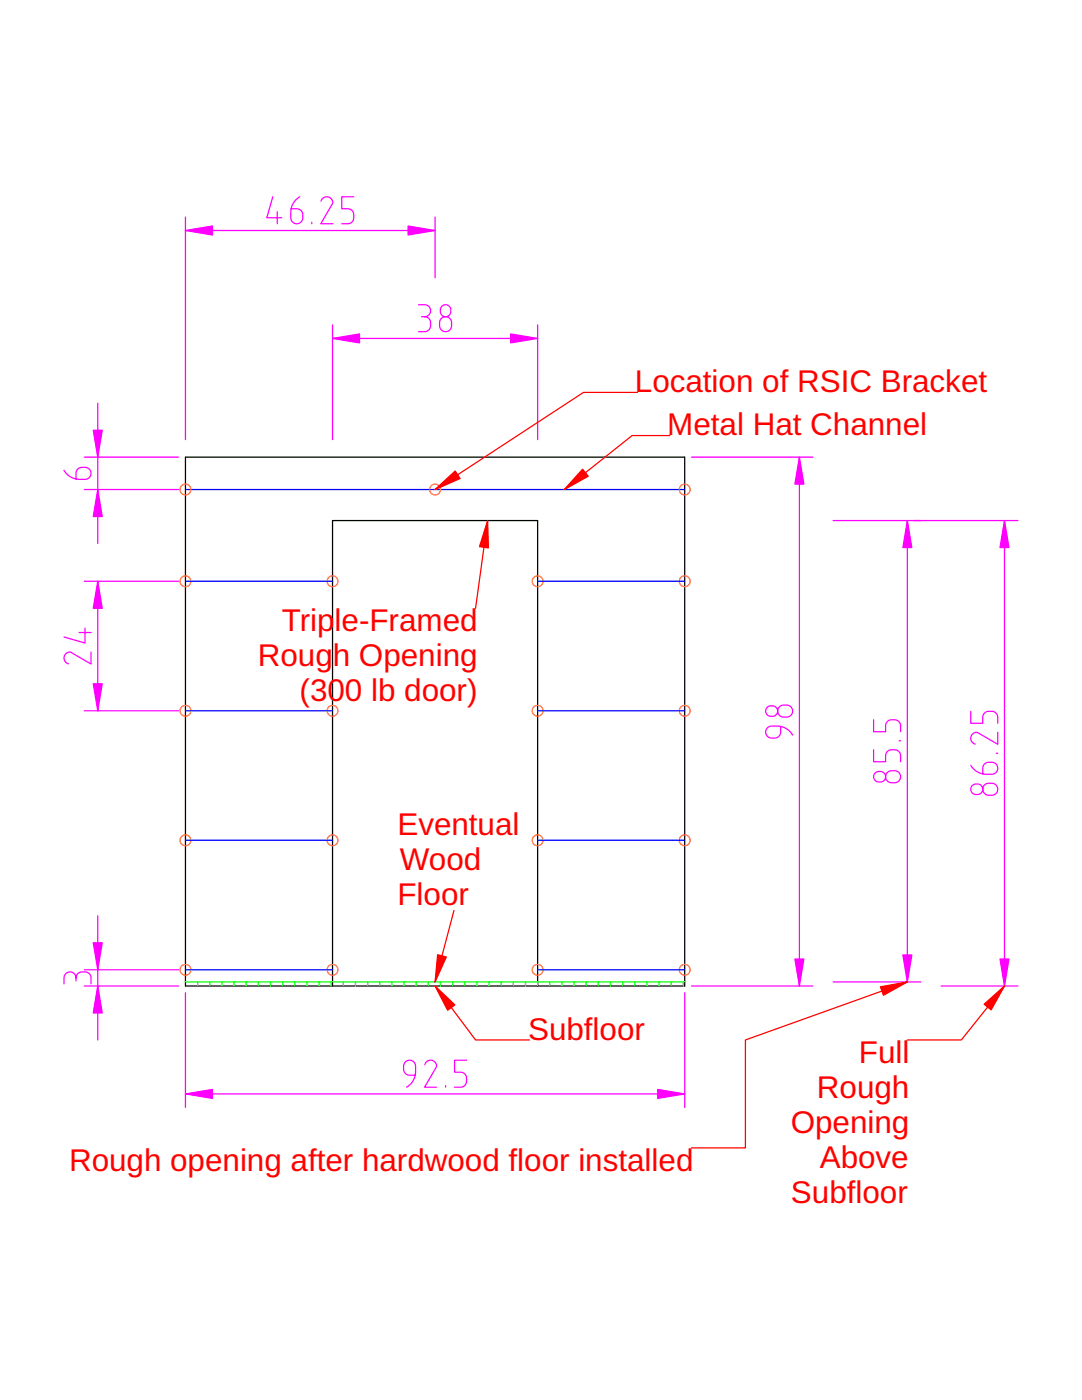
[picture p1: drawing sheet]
<svg xmlns="http://www.w3.org/2000/svg" width="216mm" height="279mm" viewBox="0 0 216 279" stroke-linecap="round" stroke-linejoin="round" font-family="sans-serif">
<path d="M37 91.2h99.6v105.6h-99.6zM66.4 103.9v92.9M107.3 103.9v92.9" fill="none" stroke="#000" stroke-width=".25"/>
<path d="M37 97.7h99.6" fill="none" stroke="#00f" stroke-width=".25"/>
<g fill="none" stroke="#ff7f00" stroke-width=".25">
<circle cx="37" cy="97.7" r="1.08"/>
<circle cx="86.8" cy="97.7" r="1.08"/>
<circle cx="136.6" cy="97.7" r="1.08"/>
<circle cx="37" cy="116" r="1.08"/>
<circle cx="66.4" cy="116" r="1.08"/>
<circle cx="107.3" cy="116" r="1.08"/>
<circle cx="136.6" cy="116" r="1.08"/>
<circle cx="37" cy="141.9" r="1.08"/>
<circle cx="66.4" cy="141.9" r="1.08"/>
<circle cx="107.3" cy="141.9" r="1.08"/>
<circle cx="136.6" cy="141.9" r="1.08"/>
<circle cx="37" cy="167.7" r="1.08"/>
<circle cx="66.4" cy="167.7" r="1.08"/>
<circle cx="107.3" cy="167.7" r="1.08"/>
<circle cx="136.6" cy="167.7" r="1.08"/>
<circle cx="37" cy="193.5" r="1.08"/>
<circle cx="66.4" cy="193.5" r="1.08"/>
<circle cx="107.3" cy="193.5" r="1.08"/>
<circle cx="136.6" cy="193.5" r="1.08"/>
</g>
<path d="M37 218.3h99.6" fill="none" stroke="#f0f" stroke-width=".25"/>
<path d="M37 218.3l5.4-.9v1.8z" fill="#f0f"/>
<path d="M37 218.3l5.4-.9v1.8z" fill="#f0f" stroke="#f0f" stroke-width=".25"/>
<path d="M131.2 217.4l5.4 .9-5.4 .9z" fill="#f0f"/>
<path d="M131.2 217.4l5.4 .9-5.4 .9z" fill="#f0f" stroke="#f0f" stroke-width=".25"/>
<path d="M159.5 91.2v105.6M37 198.1v22.9M136.6 198.1v22.9M82.9 214.6h-1.2a1.2 1.2 0 0 1-1.2-1.2v-.6a1.2 1.2 0 0 1 1.2-1.2 1.2 1.2 0 0 1 1.2 1.2v1.1a3.6 3.6 0 0 1-1.8 3.1M84.8 212.5a1.17 1.17 0 0 1 1.4-.9 1.17 1.17 0 0 1 .8 1.4l-2.3 4h2.4M88.9 216.7v.3M93.1 211.6h-2.4v2.4h1.2a1.2 1.2 0 0 1 1.2 1.2v.6a1.2 1.2 0 0 1-1.2 1.2h-1.2" fill="none" stroke="#f0f" stroke-width=".25"/>
<path d="M159.5 91.2l.9 5.4h-1.8z" fill="#f0f"/>
<path d="M159.5 91.2l.9 5.4h-1.8z" fill="#f0f" stroke="#f0f" stroke-width=".25"/>
<path d="M158.6 191.4h1.8l-.9 5.4z" fill="#f0f"/>
<path d="M158.6 191.4h1.8l-.9 5.4z" fill="#f0f" stroke="#f0f" stroke-width=".25"/>
<path d="M19.5 80.5v28M138 91.2h24.2M153.1 141.2l.4-.3h.6a1.05 1.05 0 0 1 1.1 1 1.05 1.05 0 0 1-1.1 1.1h-.3a1.05 1.05 0 0 1-.9-.7 1.05 1.05 0 0 1 .2-1.1zM155.5 141.1l.6-.4h.9a1.2 1.2 0 0 1 1.2 1.2 1.2 1.2 0 0 1-1.2 1.2h-.6a1.2 1.2 0 0 1-1.1-.7 1.2 1.2 0 0 1 .2-1.3zM155.8 145v1.1a1.2 1.2 0 0 1-1.2 1.2h-.6a1.2 1.2 0 0 1-1.2-1.2 1.2 1.2 0 0 1 1.2-1.2h1.1a3.6 3.6 0 0 1 3.1 1.8M138 196.8h24.2" fill="none" stroke="#f0f" stroke-width=".25"/>
<path d="M18.6 85.9h1.8l-.9 5.3z" fill="#f0f"/>
<path d="M18.6 85.9h1.8l-.9 5.3z" fill="#f0f" stroke="#f0f" stroke-width=".25"/>
<path d="M19.5 97.7l.9 5.4h-1.8z" fill="#f0f"/>
<path d="M19.5 97.7l.9 5.4h-1.8z" fill="#f0f" stroke="#f0f" stroke-width=".25"/>
<path d="M66.4 67.5h40.9M12.8 93.9a3.6 3.6 0 0 0 3.1 1.8h1.1a1.2 1.2 0 0 0 1.2-1.2 1.2 1.2 0 0 0-1.2-1.2h-.6a1.2 1.2 0 0 0-1.2 1.2v1.1M16.8 91.2h18.9M16.8 97.7h18.9" fill="none" stroke="#f0f" stroke-width=".25"/>
<path d="M66.4 67.5l5.3-.9v1.8z" fill="#f0f"/>
<path d="M66.4 67.5l5.3-.9v1.8z" fill="#f0f" stroke="#f0f" stroke-width=".25"/>
<path d="M101.9 66.6l5.4 .9-5.4 .9z" fill="#f0f"/>
<path d="M101.9 66.6l5.4 .9-5.4 .9z" fill="#f0f" stroke="#f0f" stroke-width=".25"/>
<path d="M37 46h49.8M66.4 64.8v22.9M83.5 60.8h1.2a1.2 1.2 0 0 1 1.2 1.2 1.2 1.2 0 0 1-1.2 1.2 1.2 1.2 0 0 1 1.2 1.2v.6a1.2 1.2 0 0 1-1.2 1.2h-1.2M84.1 63.2h.6M88.1 63.6a1.2 1.2 0 0 1 1.3-.3 1.2 1.2 0 0 1 .7 1.1v.6a1.2 1.2 0 0 1-1.2 1.2 1.2 1.2 0 0 1-1.2-1.2v-.8zM88.2 61.1a1.05 1.05 0 0 1 1.1-.2 1.05 1.05 0 0 1 .7 1v.3a1.05 1.05 0 0 1-1.1 1 1.05 1.05 0 0 1-1-1v-.6zM107.3 64.8v22.9" fill="none" stroke="#f0f" stroke-width=".25"/>
<path d="M81.4 45.1l5.4 .9-5.4 .9z" fill="#f0f"/>
<path d="M81.4 45.1l5.4 .9-5.4 .9z" fill="#f0f" stroke="#f0f" stroke-width=".25"/>
<path d="M37 46l5.4-.9v1.8z" fill="#f0f"/>
<path d="M37 46l5.4-.9v1.8z" fill="#f0f" stroke="#f0f" stroke-width=".25"/>
<path d="M54.4 39.3l-1.2 4.2h3M59.8 39.3a3.6 3.6 0 0 0-1.8 3.1v1.1a1.2 1.2 0 0 0 1.2 1.2 1.2 1.2 0 0 0 1.2-1.2v-.6a1.2 1.2 0 0 0-1.2-1.2h-1.1M70.6 39.3h-2.4v2.4h1.2a1.2 1.2 0 0 1 1.2 1.2v.6a1.2 1.2 0 0 1-1.2 1.2h-1.2M37 43.3v44.4M55.3 42.3v2.4M62.2 44.4v.3M64 40.2a1.17 1.17 0 0 1 1.4-.9 1.17 1.17 0 0 1 .9 1.4l-2.3 4h2.4M86.8 43.3v12.1" fill="none" stroke="#f0f" stroke-width=".25"/>
<path d="M86.8 97.7l4-3.7 1 1.5z" fill="#f00"/>
<path d="M86.8 97.7l4-3.7 1 1.5z" fill="#f00" stroke="#f00" stroke-width=".25"/>
<path d="M127.2 78.3h-10.8l-29.6 19.4" fill="none" stroke="#f00" stroke-width=".25"/>
<path d="M116.3 93.6l1.1 1.4-4.8 2.7z" fill="#f00"/>
<path d="M116.3 93.6l1.1 1.4-4.8 2.7z" fill="#f00" stroke="#f00" stroke-width=".25"/>
<path d="M133.7 86.9h-7.6l-13.5 10.8" fill="none" stroke="#f00" stroke-width=".25"/>
<path d="M19.5 116v25.9" fill="none" stroke="#f0f" stroke-width=".25"/>
<path d="M19.5 116l.9 5.4h-1.8z" fill="#f0f"/>
<path d="M19.5 116l.9 5.4h-1.8z" fill="#f0f" stroke="#f0f" stroke-width=".25"/>
<path d="M18.6 136.5h1.8l-.9 5.4z" fill="#f0f"/>
<path d="M18.6 136.5h1.8l-.9 5.4z" fill="#f0f" stroke="#f0f" stroke-width=".25"/>
<path d="M16.8 116h18.9M181 103.9v92.1M15.8 126.2h2.4M17 125.3v3l-4.2-1.2M18.2 130.1v2.4l-4-2.3a1.17 1.17 0 0 0-1.4 .9 1.17 1.17 0 0 0 .9 1.4M16.8 141.9h18.9" fill="none" stroke="#f0f" stroke-width=".25"/>
<g fill="none" stroke="#0f0" stroke-width=".25">
<path d="M37 196h99.6M39.4 196v.8M41.9 196v.8M44.3 196v.8M46.7 196v.8M49.1 196v.8M51.5 196v.8M54 196v.8M56.4 196v.8M58.8 196v.8M61.2 196v.8M63.7 196v.8"/>
<path d="M66.1 196v.8M68.5 196v.8M70.9 196v.8M73.4 196v.8M75.8 196v.8M78.2 196v.8M80.6 196v.8M83 196v.8M85.5 196v.8M87.9 196v.8M90.3 196v.8M92.7 196v.8"/>
<path d="M95.2 196v.8M97.6 196v.8M100 196v.8M102.4 196v.8M104.9 196v.8M107.3 196v.8M109.7 196v.8M112.1 196v.8M114.5 196v.8M117 196v.8M119.4 196v.8M121.8 196v.8"/>
<path d="M124.2 196v.8M126.7 196v.8M129.1 196v.8M131.5 196v.8M133.9 196v.8M136.4 196v.8"/>
</g>
<path d="M66.4 103.9h40.9" fill="none" stroke="#000" stroke-width=".25"/>
<path d="M181 103.9l.9 5.4h-1.7z" fill="#f0f"/>
<path d="M181 103.9l.9 5.4h-1.7z" fill="#f0f" stroke="#f0f" stroke-width=".25"/>
<path d="M180.2 190.6h1.7l-.9 5.4z" fill="#f0f"/>
<path d="M180.2 190.6h1.7l-.9 5.4z" fill="#f0f" stroke="#f0f" stroke-width=".25"/>
<path d="M166.2 103.9h17.5M200.4 103.9v92.9M174.3 149.6v2.4h2.4v-1.2a1.2 1.2 0 0 1 1.2-1.2h.6a1.2 1.2 0 0 1 1.2 1.2v1.2M174.3 143.6v2.4h2.4v-1.2a1.2 1.2 0 0 1 1.2-1.2h.6a1.2 1.2 0 0 1 1.2 1.2v1.2M174.6 154.3l.5-.3h.6a1.05 1.05 0 0 1 1 1 1.05 1.05 0 0 1-1 1.1h-.3a1.05 1.05 0 0 1-1-.7 1.05 1.05 0 0 1 .2-1.1zM177.1 154.2l.6-.4h.8a1.2 1.2 0 0 1 1.2 1.2 1.2 1.2 0 0 1-1.2 1.2h-.6a1.2 1.2 0 0 1-1.1-.7 1.2 1.2 0 0 1 .3-1.3zM179.4 147.8h.3M166.2 196h17.5" fill="none" stroke="#f0f" stroke-width=".25"/>
<path d="M200.4 103.9l.9 5.4h-1.8z" fill="#f0f"/>
<path d="M200.4 103.9l.9 5.4h-1.8z" fill="#f0f" stroke="#f0f" stroke-width=".25"/>
<path d="M199.5 191.4h1.8l-.9 5.4z" fill="#f0f"/>
<path d="M199.5 191.4h1.8l-.9 5.4z" fill="#f0f" stroke="#f0f" stroke-width=".25"/>
<path d="M182.4 103.9h20.7M193.7 152.7a3.6 3.6 0 0 0 3.1 1.8h1.1a1.2 1.2 0 0 0 1.2-1.2 1.2 1.2 0 0 0-1.2-1.2h-.6a1.2 1.2 0 0 0-1.2 1.2v1.1M193.7 142v2.4h2.4v-1.2a1.2 1.2 0 0 1 1.2-1.2h.6a1.2 1.2 0 0 1 1.2 1.2v1.2M194 156.8l.4-.3h.6a1.05 1.05 0 0 1 1.1 1 1.05 1.05 0 0 1-1.1 1.1h-.2a1.05 1.05 0 0 1-1-.7 1.05 1.05 0 0 1 .2-1.1zM196.4 156.7l.7-.4h.8a1.2 1.2 0 0 1 1.2 1.2 1.2 1.2 0 0 1-1.2 1.2h-.6a1.2 1.2 0 0 1-1.1-.7 1.2 1.2 0 0 1 .2-1.3zM198.8 150.3h.3M199.1 146.1v2.4l-4-2.3a1.17 1.17 0 0 0-1.4 .9 1.17 1.17 0 0 0 .9 1.4M187.8 196.8h15.3" fill="none" stroke="#f0f" stroke-width=".25"/>
<path d="M87.3 190.5l1.8 .5-2.3 5z" fill="#f00"/>
<path d="M87.3 190.5l1.8 .5-2.3 5z" fill="#f00" stroke="#f00" stroke-width=".25"/>
<path d="M90.6 181.7l-3.8 14.3" fill="none" stroke="#f00" stroke-width=".25"/>
<path d="M86.8 196.8l4 3.7-1.5 1.1z" fill="#f00"/>
<path d="M86.8 196.8l4 3.7-1.5 1.1z" fill="#f00" stroke="#f00" stroke-width=".25"/>
<path d="M86.8 196.8l8.1 10.7h10.8" fill="none" stroke="#f00" stroke-width=".25"/>
<path d="M37 116h29.4M107.3 116h29.3M37 141.9h29.4M107.3 141.9h29.3M37 167.7h29.4M107.3 167.7h29.3M37 193.5h29.4M107.3 193.5h29.3" fill="none" stroke="#00f" stroke-width=".25"/>
<path d="M19.5 182.8v24.7" fill="none" stroke="#f0f" stroke-width=".25"/>
<path d="M18.6 188.2h1.8l-.9 5.3z" fill="#f0f"/>
<path d="M18.6 188.2h1.8l-.9 5.3z" fill="#f0f" stroke="#f0f" stroke-width=".25"/>
<path d="M19.5 196.8l.9 5.4h-1.8z" fill="#f0f"/>
<path d="M19.5 196.8l.9 5.4h-1.8z" fill="#f0f" stroke="#f0f" stroke-width=".25"/>
<path d="M12.8 196.4v-1.2a1.2 1.2 0 0 1 1.2-1.2 1.2 1.2 0 0 1 1.2 1.2 1.2 1.2 0 0 1 1.2-1.2h.6a1.2 1.2 0 0 1 1.2 1.2v1.2M15.2 195.2v.6M16.8 193.5h18.9M16.8 196.8h18.9" fill="none" stroke="#f0f" stroke-width=".25"/>
<path d="M196.4 200.4l4-3.6-2.6 4.7z" fill="#f00"/>
<path d="M196.4 200.4l4-3.6-2.6 4.7z" fill="#f00" stroke="#f00" stroke-width=".25"/>
<path d="M200.4 196.8l-8.6 10.7h-10.8" fill="none" stroke="#f00" stroke-width=".25"/>
<path d="M175.7 196.9l5.3-.9-4.7 2.6z" fill="#f00"/>
<path d="M175.7 196.9l5.3-.9-4.7 2.6z" fill="#f00" stroke="#f00" stroke-width=".25"/>
<path d="M181 196l-32.3 11.5v21.6h-10.7" fill="none" stroke="#f00" stroke-width=".25"/>
<path d="M97.3 103.9l.2 5.4-1.8-.2z" fill="#f00"/>
<path d="M97.3 103.9l.2 5.4-1.8-.2z" fill="#f00" stroke="#f00" stroke-width=".25"/>
<path d="M97.3 103.9l-2.4 17.5" fill="none" stroke="#f00" stroke-width=".25"/>
<g font-size="6.3" fill="#f00">
<text x="126.7" y="78.3">Location of RSIC Bracket</text>
<text x="133.1" y="86.9">Metal Hat Channel</text>
<text x="56.2" y="125.9">Trip</text>
<text x="66.8" y="125.9">l</text>
<text x="68.2" y="125.9">e-Framed</text>
<text x="51.4" y="132.9">Roug</text>
<text x="66.4" y="132.9">h Opening</text>
<text x="59.8" y="139.9">(300 lb door)</text>
<text x="79.3" y="166.6">Eventual</text>
<text x="79.8" y="173.6">Wood</text>
<text x="79.3" y="180.6">Floor</text>
<text x="105.4" y="207.5">Subfloor</text>
<text x="171.4" y="212.1">Full</text>
<text x="163" y="219.1">Rough</text>
<text x="157.8" y="226.1">Opening</text>
<text x="13.8" y="233.6">Rough opening after hardwood floor installed</text>
<text x="163.6" y="233.1">Above</text>
<text x="157.8" y="240.1">Subfloor</text>
</g>
</svg>
